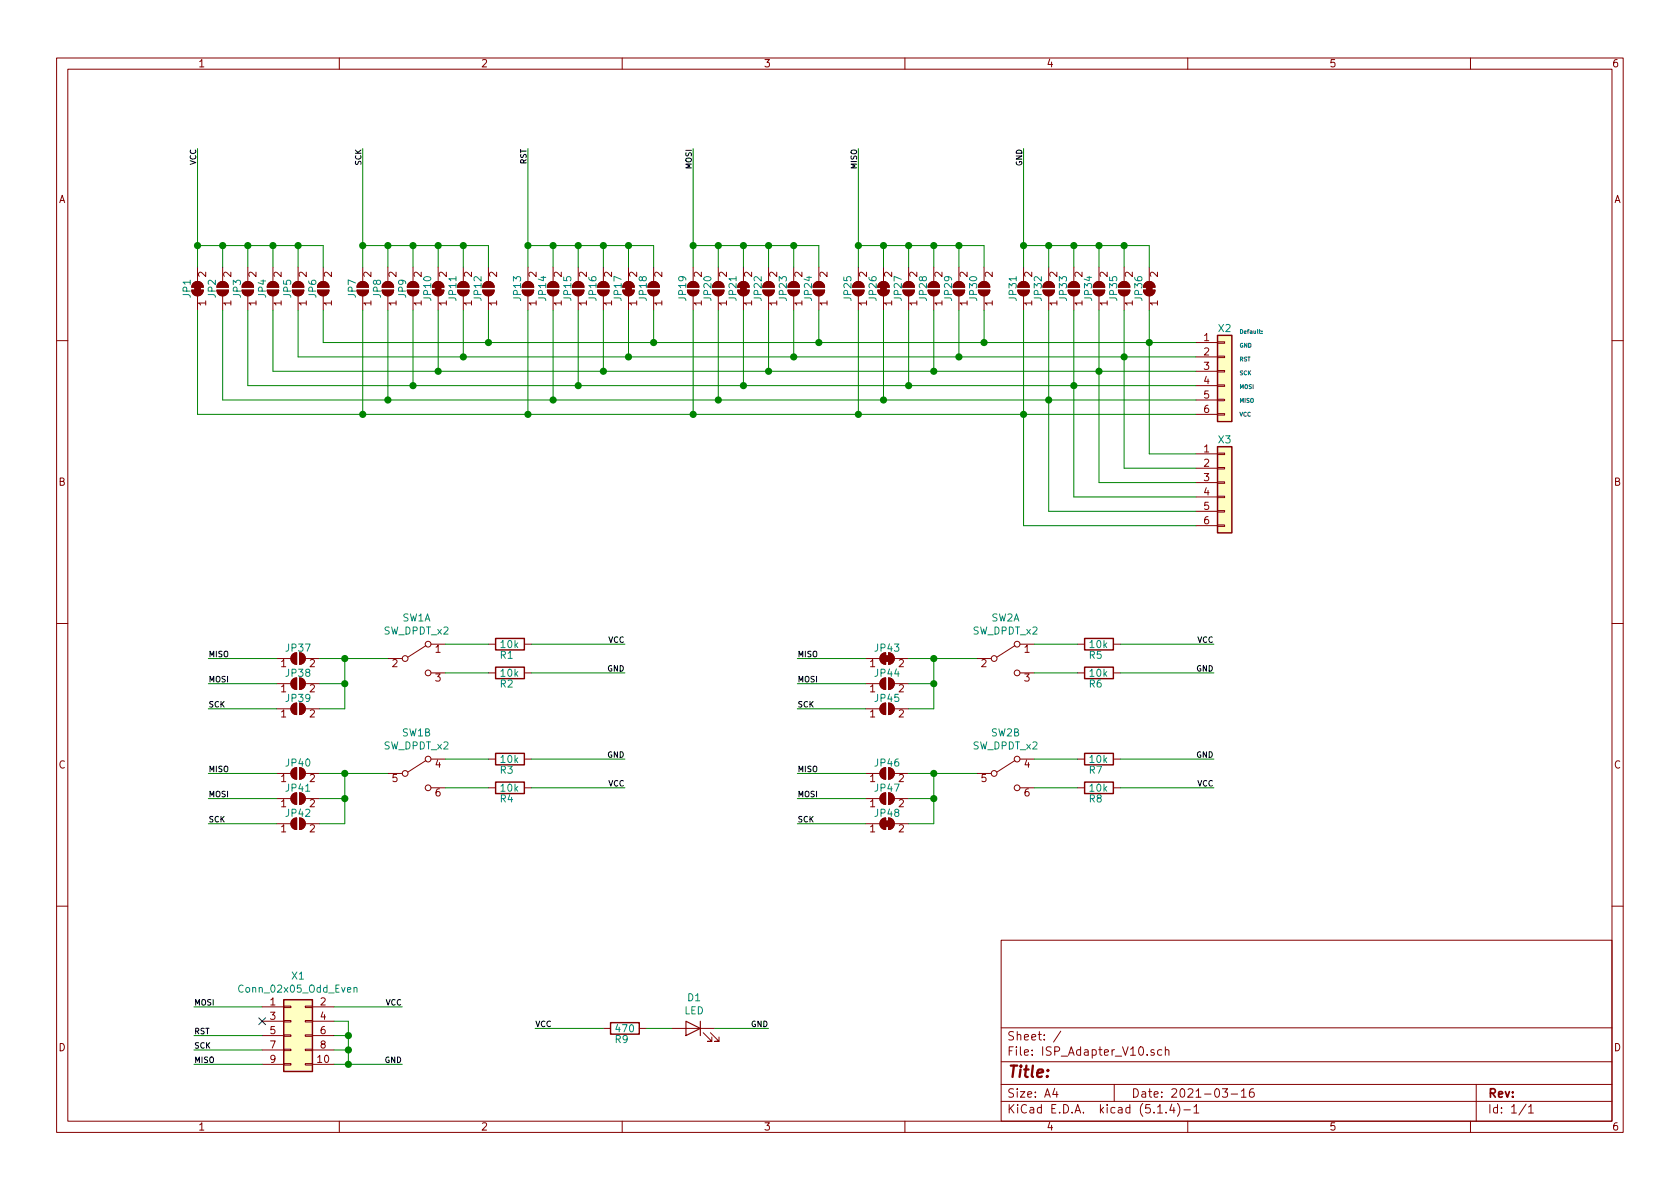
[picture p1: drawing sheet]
EESchema Schematic File Version 4
LIBS:ISP_Adapter_V10-cache
EELAYER 30 0
EELAYER END
$Descr A4 11693 8268
encoding utf-8
Sheet 1 1
Title ""
Date "2021-03-16"
Rev ""
Comp ""
Comment1 ""
Comment2 ""
Comment3 ""
Comment4 ""
$EndDescr
$Comp
L Connector_Generic:Conn_02x05_Odd_Even X1
U 1 1
P 2025 7200
F 0 "X1" H 2075 7617 50  0000 C CNN
F 1 "Conn_02x05_Odd_Even" H 2075 7526 50  0000 C CNN
F 2 "Connector_IDC:IDC-Header_2x05_P2.54mm_Vertical" H 2025 7200 50  0001 C CNN
F 3 "~" H 2025 7200 50  0001 C CNN
	1    2025 7200
	1    0    0    -1  
$EndComp
Wire Wire Line
	2325 7000 2800 7000
Text Label 2800 7000 2    39   ~ 0
VCC
Wire Wire Line
	1825 7000 1350 7000
Text Label 1350 7000 0    39   ~ 0
MOSI
Wire Wire Line
	1825 7200 1350 7200
Text Label 1350 7200 0    39   ~ 0
RST
Wire Wire Line
	2325 7400 2425 7400
Text Label 2800 7400 2    39   ~ 0
GND
Wire Wire Line
	1825 7300 1350 7300
Text Label 1350 7300 0    39   ~ 0
SCK
Wire Wire Line
	1825 7400 1350 7400
Text Label 1350 7400 0    39   ~ 0
MISO
NoConn ~ 1825 7100
$Comp
L Connector_Generic:Conn_01x06 X3
U 1 1
P 8525 3350
F 0 "X3" H 8525 3650 50  0000 C CNN
F 1 "Conn_01x06" H 8443 3676 50  0001 C CNN
F 2 "Connector_PinHeader_2.54mm:PinHeader_1x06_P2.54mm_Vertical" H 8525 3350 50  0001 C CNN
F 3 "~" H 8525 3350 50  0001 C CNN
	1    8525 3350
	1    0    0    -1  
$EndComp
Text Label 7125 1025 3    39   ~ 0
GND
Text Label 3675 1025 3    39   ~ 0
RST
Text Label 2525 1025 3    39   ~ 0
SCK
Text Label 4825 1025 3    39   ~ 0
MOSI
Text Label 5975 1025 3    39   ~ 0
MISO
Text Label 1375 1025 3    39   ~ 0
VCC
Wire Wire Line
	2325 7100 2425 7100
Wire Wire Line
	2425 7100 2425 7200
Connection ~ 2425 7400
Wire Wire Line
	2425 7400 2800 7400
Wire Wire Line
	2325 7300 2425 7300
Connection ~ 2425 7300
Wire Wire Line
	2425 7300 2425 7400
Wire Wire Line
	2325 7200 2425 7200
Connection ~ 2425 7200
Wire Wire Line
	2425 7200 2425 7300
$Comp
L Connector_Generic:Conn_01x06 X2
U 1 1
P 8525 2575
F 0 "X2" H 8475 2875 50  0000 L CNN
F 1 "Conn_01x06" H 8605 2476 50  0001 L CNN
F 2 "Connector_Molex:Molex_PicoBlade_53398-0671_1x06-1MP_P1.25mm_Vertical" H 8525 2575 50  0001 C CNN
F 3 "~" H 8525 2575 50  0001 C CNN
	1    8525 2575
	1    0    0    -1  
$EndComp
$Comp
L Jumper:SolderJumper_2_Open JP2
U 1 1
P 1550 2000
F 0 "JP2" H 1550 2075 50  0000 C CNN
F 1 "SolderJumper_2_Open" H 1550 2114 50  0001 C CNN
F 2 "Jumper:SolderJumper-2_P1.3mm_Open_RoundedPad1.0x1.5mm" H 1550 2000 50  0001 C CNN
F 3 "~" H 1550 2000 50  0001 C CNN
	1    1550 2000
	0    -1   -1   0   
$EndComp
$Comp
L Jumper:SolderJumper_2_Open JP3
U 1 1
P 1725 2000
F 0 "JP3" H 1725 2075 50  0000 C CNN
F 1 "SolderJumper_2_Open" H 1725 2114 50  0001 C CNN
F 2 "Jumper:SolderJumper-2_P1.3mm_Open_RoundedPad1.0x1.5mm" H 1725 2000 50  0001 C CNN
F 3 "~" H 1725 2000 50  0001 C CNN
	1    1725 2000
	0    -1   -1   0   
$EndComp
$Comp
L Jumper:SolderJumper_2_Open JP4
U 1 1
P 1900 2000
F 0 "JP4" H 1900 2075 50  0000 C CNN
F 1 "SolderJumper_2_Open" H 1900 2114 50  0001 C CNN
F 2 "Jumper:SolderJumper-2_P1.3mm_Open_RoundedPad1.0x1.5mm" H 1900 2000 50  0001 C CNN
F 3 "~" H 1900 2000 50  0001 C CNN
	1    1900 2000
	0    -1   -1   0   
$EndComp
$Comp
L Jumper:SolderJumper_2_Open JP5
U 1 1
P 2075 2000
F 0 "JP5" H 2075 2075 50  0000 C CNN
F 1 "SolderJumper_2_Open" H 2075 2114 50  0001 C CNN
F 2 "Jumper:SolderJumper-2_P1.3mm_Open_RoundedPad1.0x1.5mm" H 2075 2000 50  0001 C CNN
F 3 "~" H 2075 2000 50  0001 C CNN
	1    2075 2000
	0    -1   -1   0   
$EndComp
$Comp
L Jumper:SolderJumper_2_Open JP6
U 1 1
P 2250 2000
F 0 "JP6" H 2250 2075 50  0000 C CNN
F 1 "SolderJumper_2_Open" H 2250 2114 50  0001 C CNN
F 2 "Jumper:SolderJumper-2_P1.3mm_Open_RoundedPad1.0x1.5mm" H 2250 2000 50  0001 C CNN
F 3 "~" H 2250 2000 50  0001 C CNN
	1    2250 2000
	0    -1   -1   0   
$EndComp
Wire Wire Line
	2250 1850 2250 1700
Wire Wire Line
	2250 1700 2075 1700
Wire Wire Line
	1375 1850 1375 1700
Wire Wire Line
	1550 1850 1550 1700
Connection ~ 1550 1700
Wire Wire Line
	1550 1700 1375 1700
Wire Wire Line
	1725 1850 1725 1700
Connection ~ 1725 1700
Wire Wire Line
	1725 1700 1550 1700
Wire Wire Line
	1900 1850 1900 1700
Connection ~ 1900 1700
Wire Wire Line
	1900 1700 1725 1700
Wire Wire Line
	2075 1850 2075 1700
Connection ~ 2075 1700
Wire Wire Line
	2075 1700 1900 1700
Connection ~ 1375 1700
$Comp
L Jumper:SolderJumper_2_Open JP7
U 1 1
P 2525 2000
F 0 "JP7" H 2525 2075 50  0000 C CNN
F 1 "SolderJumper_2_Open" H 2525 2114 50  0001 C CNN
F 2 "Jumper:SolderJumper-2_P1.3mm_Open_RoundedPad1.0x1.5mm" H 2525 2000 50  0001 C CNN
F 3 "~" H 2525 2000 50  0001 C CNN
	1    2525 2000
	0    -1   -1   0   
$EndComp
$Comp
L Jumper:SolderJumper_2_Open JP8
U 1 1
P 2700 2000
F 0 "JP8" H 2700 2075 50  0000 C CNN
F 1 "SolderJumper_2_Open" H 2700 2114 50  0001 C CNN
F 2 "Jumper:SolderJumper-2_P1.3mm_Open_RoundedPad1.0x1.5mm" H 2700 2000 50  0001 C CNN
F 3 "~" H 2700 2000 50  0001 C CNN
	1    2700 2000
	0    -1   -1   0   
$EndComp
$Comp
L Jumper:SolderJumper_2_Open JP9
U 1 1
P 2875 2000
F 0 "JP9" H 2875 2075 50  0000 C CNN
F 1 "SolderJumper_2_Open" H 2875 2114 50  0001 C CNN
F 2 "Jumper:SolderJumper-2_P1.3mm_Open_RoundedPad1.0x1.5mm" H 2875 2000 50  0001 C CNN
F 3 "~" H 2875 2000 50  0001 C CNN
	1    2875 2000
	0    -1   -1   0   
$EndComp
$Comp
L Jumper:SolderJumper_2_Open JP11
U 1 1
P 3225 2000
F 0 "JP11" H 3225 2075 50  0000 C CNN
F 1 "SolderJumper_2_Open" H 3225 2114 50  0001 C CNN
F 2 "Jumper:SolderJumper-2_P1.3mm_Open_RoundedPad1.0x1.5mm" H 3225 2000 50  0001 C CNN
F 3 "~" H 3225 2000 50  0001 C CNN
	1    3225 2000
	0    -1   -1   0   
$EndComp
$Comp
L Jumper:SolderJumper_2_Open JP12
U 1 1
P 3400 2000
F 0 "JP12" H 3400 2075 50  0000 C CNN
F 1 "SolderJumper_2_Open" H 3400 2114 50  0001 C CNN
F 2 "Jumper:SolderJumper-2_P1.3mm_Open_RoundedPad1.0x1.5mm" H 3400 2000 50  0001 C CNN
F 3 "~" H 3400 2000 50  0001 C CNN
	1    3400 2000
	0    -1   -1   0   
$EndComp
Wire Wire Line
	3400 1850 3400 1700
Wire Wire Line
	3400 1700 3225 1700
Wire Wire Line
	2525 1850 2525 1700
Wire Wire Line
	2700 1850 2700 1700
Connection ~ 2700 1700
Wire Wire Line
	2700 1700 2525 1700
Wire Wire Line
	2875 1850 2875 1700
Connection ~ 2875 1700
Wire Wire Line
	2875 1700 2700 1700
Wire Wire Line
	3050 1850 3050 1700
Connection ~ 3050 1700
Wire Wire Line
	3050 1700 2875 1700
Wire Wire Line
	3225 1850 3225 1700
Connection ~ 3225 1700
Wire Wire Line
	3225 1700 3050 1700
Connection ~ 2525 1700
$Comp
L Jumper:SolderJumper_2_Open JP13
U 1 1
P 3675 2000
F 0 "JP13" H 3675 2075 50  0000 C CNN
F 1 "SolderJumper_2_Open" H 3675 2114 50  0001 C CNN
F 2 "Jumper:SolderJumper-2_P1.3mm_Open_RoundedPad1.0x1.5mm" H 3675 2000 50  0001 C CNN
F 3 "~" H 3675 2000 50  0001 C CNN
	1    3675 2000
	0    -1   -1   0   
$EndComp
$Comp
L Jumper:SolderJumper_2_Open JP14
U 1 1
P 3850 2000
F 0 "JP14" H 3850 2075 50  0000 C CNN
F 1 "SolderJumper_2_Open" H 3850 2114 50  0001 C CNN
F 2 "Jumper:SolderJumper-2_P1.3mm_Open_RoundedPad1.0x1.5mm" H 3850 2000 50  0001 C CNN
F 3 "~" H 3850 2000 50  0001 C CNN
	1    3850 2000
	0    -1   -1   0   
$EndComp
$Comp
L Jumper:SolderJumper_2_Open JP15
U 1 1
P 4025 2000
F 0 "JP15" H 4025 2075 50  0000 C CNN
F 1 "SolderJumper_2_Open" H 4025 2114 50  0001 C CNN
F 2 "Jumper:SolderJumper-2_P1.3mm_Open_RoundedPad1.0x1.5mm" H 4025 2000 50  0001 C CNN
F 3 "~" H 4025 2000 50  0001 C CNN
	1    4025 2000
	0    -1   -1   0   
$EndComp
$Comp
L Jumper:SolderJumper_2_Open JP16
U 1 1
P 4200 2000
F 0 "JP16" H 4200 2075 50  0000 C CNN
F 1 "SolderJumper_2_Open" H 4200 2114 50  0001 C CNN
F 2 "Jumper:SolderJumper-2_P1.3mm_Open_RoundedPad1.0x1.5mm" H 4200 2000 50  0001 C CNN
F 3 "~" H 4200 2000 50  0001 C CNN
	1    4200 2000
	0    -1   -1   0   
$EndComp
$Comp
L Jumper:SolderJumper_2_Open JP18
U 1 1
P 4550 2000
F 0 "JP18" H 4550 2075 50  0000 C CNN
F 1 "SolderJumper_2_Open" H 4550 2114 50  0001 C CNN
F 2 "Jumper:SolderJumper-2_P1.3mm_Open_RoundedPad1.0x1.5mm" H 4550 2000 50  0001 C CNN
F 3 "~" H 4550 2000 50  0001 C CNN
	1    4550 2000
	0    -1   -1   0   
$EndComp
Wire Wire Line
	4550 1850 4550 1700
Wire Wire Line
	4550 1700 4375 1700
Wire Wire Line
	3675 1850 3675 1700
Wire Wire Line
	3850 1850 3850 1700
Connection ~ 3850 1700
Wire Wire Line
	3850 1700 3675 1700
Wire Wire Line
	4025 1850 4025 1700
Connection ~ 4025 1700
Wire Wire Line
	4025 1700 3850 1700
Wire Wire Line
	4200 1850 4200 1700
Connection ~ 4200 1700
Wire Wire Line
	4200 1700 4025 1700
Wire Wire Line
	4375 1850 4375 1700
Connection ~ 4375 1700
Wire Wire Line
	4375 1700 4200 1700
Connection ~ 3675 1700
$Comp
L Jumper:SolderJumper_2_Open JP19
U 1 1
P 4825 2000
F 0 "JP19" H 4825 2075 50  0000 C CNN
F 1 "SolderJumper_2_Open" H 4825 2114 50  0001 C CNN
F 2 "Jumper:SolderJumper-2_P1.3mm_Open_RoundedPad1.0x1.5mm" H 4825 2000 50  0001 C CNN
F 3 "~" H 4825 2000 50  0001 C CNN
	1    4825 2000
	0    -1   -1   0   
$EndComp
$Comp
L Jumper:SolderJumper_2_Open JP20
U 1 1
P 5000 2000
F 0 "JP20" H 5000 2075 50  0000 C CNN
F 1 "SolderJumper_2_Open" H 5000 2114 50  0001 C CNN
F 2 "Jumper:SolderJumper-2_P1.3mm_Open_RoundedPad1.0x1.5mm" H 5000 2000 50  0001 C CNN
F 3 "~" H 5000 2000 50  0001 C CNN
	1    5000 2000
	0    -1   -1   0   
$EndComp
$Comp
L Jumper:SolderJumper_2_Open JP22
U 1 1
P 5350 2000
F 0 "JP22" H 5350 2075 50  0000 C CNN
F 1 "SolderJumper_2_Open" H 5350 2114 50  0001 C CNN
F 2 "Jumper:SolderJumper-2_P1.3mm_Open_RoundedPad1.0x1.5mm" H 5350 2000 50  0001 C CNN
F 3 "~" H 5350 2000 50  0001 C CNN
	1    5350 2000
	0    -1   -1   0   
$EndComp
$Comp
L Jumper:SolderJumper_2_Open JP23
U 1 1
P 5525 2000
F 0 "JP23" H 5525 2075 50  0000 C CNN
F 1 "SolderJumper_2_Open" H 5525 2114 50  0001 C CNN
F 2 "Jumper:SolderJumper-2_P1.3mm_Open_RoundedPad1.0x1.5mm" H 5525 2000 50  0001 C CNN
F 3 "~" H 5525 2000 50  0001 C CNN
	1    5525 2000
	0    -1   -1   0   
$EndComp
$Comp
L Jumper:SolderJumper_2_Open JP24
U 1 1
P 5700 2000
F 0 "JP24" H 5700 2075 50  0000 C CNN
F 1 "SolderJumper_2_Open" H 5700 2114 50  0001 C CNN
F 2 "Jumper:SolderJumper-2_P1.3mm_Open_RoundedPad1.0x1.5mm" H 5700 2000 50  0001 C CNN
F 3 "~" H 5700 2000 50  0001 C CNN
	1    5700 2000
	0    -1   -1   0   
$EndComp
Wire Wire Line
	5700 1850 5700 1700
Wire Wire Line
	5700 1700 5525 1700
Wire Wire Line
	4825 1850 4825 1700
Wire Wire Line
	5000 1850 5000 1700
Connection ~ 5000 1700
Wire Wire Line
	5000 1700 4825 1700
Wire Wire Line
	5175 1850 5175 1700
Connection ~ 5175 1700
Wire Wire Line
	5175 1700 5000 1700
Wire Wire Line
	5350 1850 5350 1700
Connection ~ 5350 1700
Wire Wire Line
	5350 1700 5175 1700
Wire Wire Line
	5525 1850 5525 1700
Connection ~ 5525 1700
Wire Wire Line
	5525 1700 5350 1700
Connection ~ 4825 1700
$Comp
L Jumper:SolderJumper_2_Open JP25
U 1 1
P 5975 2000
F 0 "JP25" H 5975 2075 50  0000 C CNN
F 1 "SolderJumper_2_Open" H 5975 2114 50  0001 C CNN
F 2 "Jumper:SolderJumper-2_P1.3mm_Open_RoundedPad1.0x1.5mm" H 5975 2000 50  0001 C CNN
F 3 "~" H 5975 2000 50  0001 C CNN
	1    5975 2000
	0    -1   -1   0   
$EndComp
$Comp
L Jumper:SolderJumper_2_Open JP27
U 1 1
P 6325 2000
F 0 "JP27" H 6325 2075 50  0000 C CNN
F 1 "SolderJumper_2_Open" H 6325 2114 50  0001 C CNN
F 2 "Jumper:SolderJumper-2_P1.3mm_Open_RoundedPad1.0x1.5mm" H 6325 2000 50  0001 C CNN
F 3 "~" H 6325 2000 50  0001 C CNN
	1    6325 2000
	0    -1   -1   0   
$EndComp
$Comp
L Jumper:SolderJumper_2_Open JP28
U 1 1
P 6500 2000
F 0 "JP28" H 6500 2075 50  0000 C CNN
F 1 "SolderJumper_2_Open" H 6500 2114 50  0001 C CNN
F 2 "Jumper:SolderJumper-2_P1.3mm_Open_RoundedPad1.0x1.5mm" H 6500 2000 50  0001 C CNN
F 3 "~" H 6500 2000 50  0001 C CNN
	1    6500 2000
	0    -1   -1   0   
$EndComp
$Comp
L Jumper:SolderJumper_2_Open JP29
U 1 1
P 6675 2000
F 0 "JP29" H 6675 2075 50  0000 C CNN
F 1 "SolderJumper_2_Open" H 6675 2114 50  0001 C CNN
F 2 "Jumper:SolderJumper-2_P1.3mm_Open_RoundedPad1.0x1.5mm" H 6675 2000 50  0001 C CNN
F 3 "~" H 6675 2000 50  0001 C CNN
	1    6675 2000
	0    -1   -1   0   
$EndComp
$Comp
L Jumper:SolderJumper_2_Open JP30
U 1 1
P 6850 2000
F 0 "JP30" H 6850 2075 50  0000 C CNN
F 1 "SolderJumper_2_Open" H 6850 2114 50  0001 C CNN
F 2 "Jumper:SolderJumper-2_P1.3mm_Open_RoundedPad1.0x1.5mm" H 6850 2000 50  0001 C CNN
F 3 "~" H 6850 2000 50  0001 C CNN
	1    6850 2000
	0    -1   -1   0   
$EndComp
Wire Wire Line
	6850 1850 6850 1700
Wire Wire Line
	6850 1700 6675 1700
Wire Wire Line
	5975 1850 5975 1700
Wire Wire Line
	6150 1850 6150 1700
Connection ~ 6150 1700
Wire Wire Line
	6150 1700 5975 1700
Wire Wire Line
	6325 1850 6325 1700
Connection ~ 6325 1700
Wire Wire Line
	6325 1700 6150 1700
Wire Wire Line
	6500 1850 6500 1700
Connection ~ 6500 1700
Wire Wire Line
	6500 1700 6325 1700
Wire Wire Line
	6675 1850 6675 1700
Connection ~ 6675 1700
Wire Wire Line
	6675 1700 6500 1700
Connection ~ 5975 1700
$Comp
L Jumper:SolderJumper_2_Open JP31
U 1 1
P 7125 2000
F 0 "JP31" H 7125 2075 50  0000 C CNN
F 1 "SolderJumper_2_Open" H 7125 2114 50  0001 C CNN
F 2 "Jumper:SolderJumper-2_P1.3mm_Open_RoundedPad1.0x1.5mm" H 7125 2000 50  0001 C CNN
F 3 "~" H 7125 2000 50  0001 C CNN
	1    7125 2000
	0    -1   -1   0   
$EndComp
$Comp
L Jumper:SolderJumper_2_Open JP32
U 1 1
P 7300 2000
F 0 "JP32" H 7300 2075 50  0000 C CNN
F 1 "SolderJumper_2_Open" H 7300 2114 50  0001 C CNN
F 2 "Jumper:SolderJumper-2_P1.3mm_Open_RoundedPad1.0x1.5mm" H 7300 2000 50  0001 C CNN
F 3 "~" H 7300 2000 50  0001 C CNN
	1    7300 2000
	0    -1   -1   0   
$EndComp
$Comp
L Jumper:SolderJumper_2_Open JP33
U 1 1
P 7475 2000
F 0 "JP33" H 7475 2075 50  0000 C CNN
F 1 "SolderJumper_2_Open" H 7475 2114 50  0001 C CNN
F 2 "Jumper:SolderJumper-2_P1.3mm_Open_RoundedPad1.0x1.5mm" H 7475 2000 50  0001 C CNN
F 3 "~" H 7475 2000 50  0001 C CNN
	1    7475 2000
	0    -1   -1   0   
$EndComp
$Comp
L Jumper:SolderJumper_2_Open JP34
U 1 1
P 7650 2000
F 0 "JP34" H 7650 2075 50  0000 C CNN
F 1 "SolderJumper_2_Open" H 7650 2114 50  0001 C CNN
F 2 "Jumper:SolderJumper-2_P1.3mm_Open_RoundedPad1.0x1.5mm" H 7650 2000 50  0001 C CNN
F 3 "~" H 7650 2000 50  0001 C CNN
	1    7650 2000
	0    -1   -1   0   
$EndComp
$Comp
L Jumper:SolderJumper_2_Open JP35
U 1 1
P 7825 2000
F 0 "JP35" H 7825 2075 50  0000 C CNN
F 1 "SolderJumper_2_Open" H 7825 2114 50  0001 C CNN
F 2 "Jumper:SolderJumper-2_P1.3mm_Open_RoundedPad1.0x1.5mm" H 7825 2000 50  0001 C CNN
F 3 "~" H 7825 2000 50  0001 C CNN
	1    7825 2000
	0    -1   -1   0   
$EndComp
Wire Wire Line
	8000 1850 8000 1700
Wire Wire Line
	8000 1700 7825 1700
Wire Wire Line
	7125 1850 7125 1700
Wire Wire Line
	7300 1850 7300 1700
Connection ~ 7300 1700
Wire Wire Line
	7300 1700 7125 1700
Wire Wire Line
	7475 1850 7475 1700
Connection ~ 7475 1700
Wire Wire Line
	7475 1700 7300 1700
Wire Wire Line
	7650 1850 7650 1700
Connection ~ 7650 1700
Wire Wire Line
	7650 1700 7475 1700
Wire Wire Line
	7825 1850 7825 1700
Connection ~ 7825 1700
Wire Wire Line
	7825 1700 7650 1700
Connection ~ 7125 1700
Wire Wire Line
	8000 2150 8000 2375
Wire Wire Line
	8000 2375 8325 2375
Wire Wire Line
	8000 2375 6850 2375
Wire Wire Line
	6850 2375 6850 2150
Connection ~ 8000 2375
Wire Wire Line
	6850 2375 5700 2375
Wire Wire Line
	5700 2375 5700 2150
Connection ~ 6850 2375
Wire Wire Line
	5700 2375 4550 2375
Wire Wire Line
	4550 2375 4550 2150
Connection ~ 5700 2375
Wire Wire Line
	4550 2375 3400 2375
Wire Wire Line
	3400 2375 3400 2150
Connection ~ 4550 2375
Wire Wire Line
	3400 2375 2250 2375
Wire Wire Line
	2250 2375 2250 2150
Connection ~ 3400 2375
Wire Wire Line
	8325 2475 7825 2475
Wire Wire Line
	7825 2475 7825 2150
Wire Wire Line
	7825 2475 6675 2475
Wire Wire Line
	6675 2475 6675 2150
Connection ~ 7825 2475
Wire Wire Line
	6675 2475 5525 2475
Wire Wire Line
	5525 2475 5525 2150
Connection ~ 6675 2475
Wire Wire Line
	5525 2475 4375 2475
Wire Wire Line
	4375 2475 4375 2150
Connection ~ 5525 2475
Wire Wire Line
	4375 2475 3225 2475
Wire Wire Line
	3225 2475 3225 2150
Connection ~ 4375 2475
Wire Wire Line
	3225 2475 2075 2475
Wire Wire Line
	2075 2475 2075 2150
Connection ~ 3225 2475
Wire Wire Line
	8325 2575 7650 2575
Wire Wire Line
	7650 2575 7650 2150
Wire Wire Line
	7650 2575 6500 2575
Wire Wire Line
	6500 2575 6500 2150
Connection ~ 7650 2575
Wire Wire Line
	6500 2575 5350 2575
Wire Wire Line
	5350 2575 5350 2150
Connection ~ 6500 2575
Wire Wire Line
	5350 2575 4200 2575
Wire Wire Line
	4200 2575 4200 2150
Connection ~ 5350 2575
Wire Wire Line
	4200 2575 3050 2575
Wire Wire Line
	3050 2575 3050 2150
Connection ~ 4200 2575
Wire Wire Line
	3050 2575 1900 2575
Wire Wire Line
	1900 2575 1900 2150
Connection ~ 3050 2575
Wire Wire Line
	8325 2675 7475 2675
Wire Wire Line
	7475 2675 7475 2150
Wire Wire Line
	7475 2675 6325 2675
Wire Wire Line
	6325 2675 6325 2150
Connection ~ 7475 2675
Wire Wire Line
	6325 2675 5175 2675
Wire Wire Line
	5175 2675 5175 2150
Connection ~ 6325 2675
Wire Wire Line
	5175 2675 4025 2675
Wire Wire Line
	4025 2675 4025 2150
Connection ~ 5175 2675
Wire Wire Line
	4025 2675 2875 2675
Wire Wire Line
	2875 2675 2875 2150
Connection ~ 4025 2675
Wire Wire Line
	2875 2675 1725 2675
Wire Wire Line
	1725 2675 1725 2150
Connection ~ 2875 2675
Wire Wire Line
	8325 2775 7300 2775
Wire Wire Line
	7300 2775 7300 2150
Wire Wire Line
	7300 2775 6150 2775
Wire Wire Line
	6150 2775 6150 2150
Connection ~ 7300 2775
Wire Wire Line
	6150 2775 5000 2775
Wire Wire Line
	5000 2775 5000 2150
Connection ~ 6150 2775
Wire Wire Line
	5000 2775 3850 2775
Wire Wire Line
	3850 2775 3850 2150
Connection ~ 5000 2775
Wire Wire Line
	3850 2775 2700 2775
Wire Wire Line
	2700 2775 2700 2150
Connection ~ 3850 2775
Wire Wire Line
	2700 2775 1550 2775
Wire Wire Line
	1550 2775 1550 2150
Connection ~ 2700 2775
Wire Wire Line
	8325 2875 7125 2875
Wire Wire Line
	7125 2875 7125 2150
Wire Wire Line
	7125 2875 5975 2875
Wire Wire Line
	5975 2875 5975 2150
Connection ~ 7125 2875
Wire Wire Line
	5975 2875 4825 2875
Wire Wire Line
	4825 2875 4825 2150
Connection ~ 5975 2875
Wire Wire Line
	4825 2875 3675 2875
Wire Wire Line
	3675 2875 3675 2150
Connection ~ 4825 2875
Wire Wire Line
	3675 2875 2525 2875
Wire Wire Line
	2525 2875 2525 2150
Connection ~ 3675 2875
Wire Wire Line
	2525 2875 1375 2875
Wire Wire Line
	1375 2875 1375 2150
Connection ~ 2525 2875
Wire Wire Line
	8325 3150 8000 3150
Wire Wire Line
	8000 2375 8000 3150
Wire Wire Line
	8325 3250 7825 3250
Wire Wire Line
	7825 3250 7825 2475
Wire Wire Line
	8325 3350 7650 3350
Wire Wire Line
	7650 3350 7650 2575
Wire Wire Line
	8325 3450 7475 3450
Wire Wire Line
	7475 3450 7475 2675
Wire Wire Line
	8325 3550 7300 3550
Wire Wire Line
	7300 3550 7300 2775
Wire Wire Line
	8325 3650 7125 3650
Wire Wire Line
	7125 3650 7125 2875
$Comp
L Switch:SW_DPDT_x2 SW1
U 1 1
P 2900 4575
F 0 "SW1" H 2900 4860 50  0000 C CNN
F 1 "SW_DPDT_x2" H 2900 4769 50  0000 C CNN
F 2 "Button_Switch_THT:SW_CuK_JS202011CQN_DPDT_Straight" H 2900 4575 50  0001 C CNN
F 3 "~" H 2900 4575 50  0001 C CNN
	1    2900 4575
	1    0    0    -1  
$EndComp
$Comp
L Switch:SW_DPDT_x2 SW1
U 2 1
P 2900 5375
F 0 "SW1" H 2900 5660 50  0000 C CNN
F 1 "SW_DPDT_x2" H 2900 5569 50  0000 C CNN
F 2 "Button_Switch_THT:SW_CuK_JS202011CQN_DPDT_Straight" H 2900 5375 50  0001 C CNN
F 3 "~" H 2900 5375 50  0001 C CNN
	2    2900 5375
	1    0    0    -1  
$EndComp
Wire Wire Line
	1375 1025 1375 1700
Wire Wire Line
	2525 1025 2525 1700
Wire Wire Line
	3675 1025 3675 1700
Wire Wire Line
	4825 1025 4825 1700
Wire Wire Line
	5975 1025 5975 1700
Wire Wire Line
	7125 1025 7125 1700
$Comp
L Device:R R1
U 1 1
P 3550 4475
F 0 "R1" V 3625 4400 50  0000 L CNN
F 1 "10k" V 3550 4400 50  0000 L CNN
F 2 "Resistor_SMD:R_0805_2012Metric" V 3480 4475 50  0001 C CNN
F 3 "~" H 3550 4475 50  0001 C CNN
	1    3550 4475
	0    1    1    0   
$EndComp
$Comp
L Device:R R2
U 1 1
P 3550 4675
F 0 "R2" V 3625 4600 50  0000 L CNN
F 1 "10k" V 3550 4600 50  0000 L CNN
F 2 "Resistor_SMD:R_0805_2012Metric" V 3480 4675 50  0001 C CNN
F 3 "~" H 3550 4675 50  0001 C CNN
	1    3550 4675
	0    1    1    0   
$EndComp
$Comp
L Device:R R3
U 1 1
P 3550 5275
F 0 "R3" V 3625 5200 50  0000 L CNN
F 1 "10k" V 3550 5200 50  0000 L CNN
F 2 "Resistor_SMD:R_0805_2012Metric" V 3480 5275 50  0001 C CNN
F 3 "~" H 3550 5275 50  0001 C CNN
	1    3550 5275
	0    1    1    0   
$EndComp
$Comp
L Device:R R4
U 1 1
P 3550 5475
F 0 "R4" V 3625 5400 50  0000 L CNN
F 1 "10k" V 3550 5400 50  0000 L CNN
F 2 "Resistor_SMD:R_0805_2012Metric" V 3480 5475 50  0001 C CNN
F 3 "~" H 3550 5475 50  0001 C CNN
	1    3550 5475
	0    1    1    0   
$EndComp
Wire Wire Line
	3700 4475 4350 4475
Text Label 4350 4475 2    39   ~ 0
VCC
Text Label 4350 4675 2    39   ~ 0
GND
Wire Wire Line
	3700 4675 4350 4675
Wire Wire Line
	3700 5475 4350 5475
Text Label 4350 5475 2    39   ~ 0
VCC
Text Label 4350 5275 2    39   ~ 0
GND
Wire Wire Line
	3700 5275 4350 5275
Wire Wire Line
	3100 4675 3400 4675
Wire Wire Line
	3100 4475 3400 4475
Wire Wire Line
	3100 5275 3400 5275
Wire Wire Line
	3100 5475 3400 5475
$Comp
L Jumper:SolderJumper_2_Open JP37
U 1 1
P 2075 4575
F 0 "JP37" H 2075 4650 50  0000 C CNN
F 1 "SolderJumper_2_Open" H 2075 4689 50  0001 C CNN
F 2 "Jumper:SolderJumper-2_P1.3mm_Open_RoundedPad1.0x1.5mm" H 2075 4575 50  0001 C CNN
F 3 "~" H 2075 4575 50  0001 C CNN
	1    2075 4575
	1    0    0    -1  
$EndComp
$Comp
L Jumper:SolderJumper_2_Open JP38
U 1 1
P 2075 4750
F 0 "JP38" H 2075 4825 50  0000 C CNN
F 1 "SolderJumper_2_Open" H 2075 4864 50  0001 C CNN
F 2 "Jumper:SolderJumper-2_P1.3mm_Open_RoundedPad1.0x1.5mm" H 2075 4750 50  0001 C CNN
F 3 "~" H 2075 4750 50  0001 C CNN
	1    2075 4750
	1    0    0    -1  
$EndComp
$Comp
L Jumper:SolderJumper_2_Open JP39
U 1 1
P 2075 4925
F 0 "JP39" H 2075 5000 50  0000 C CNN
F 1 "SolderJumper_2_Open" H 2075 5039 50  0001 C CNN
F 2 "Jumper:SolderJumper-2_P1.3mm_Open_RoundedPad1.0x1.5mm" H 2075 4925 50  0001 C CNN
F 3 "~" H 2075 4925 50  0001 C CNN
	1    2075 4925
	1    0    0    -1  
$EndComp
$Comp
L Jumper:SolderJumper_2_Open JP40
U 1 1
P 2075 5375
F 0 "JP40" H 2075 5450 50  0000 C CNN
F 1 "SolderJumper_2_Open" H 2075 5489 50  0001 C CNN
F 2 "Jumper:SolderJumper-2_P1.3mm_Open_RoundedPad1.0x1.5mm" H 2075 5375 50  0001 C CNN
F 3 "~" H 2075 5375 50  0001 C CNN
	1    2075 5375
	1    0    0    -1  
$EndComp
$Comp
L Jumper:SolderJumper_2_Open JP41
U 1 1
P 2075 5550
F 0 "JP41" H 2075 5625 50  0000 C CNN
F 1 "SolderJumper_2_Open" H 2075 5664 50  0001 C CNN
F 2 "Jumper:SolderJumper-2_P1.3mm_Open_RoundedPad1.0x1.5mm" H 2075 5550 50  0001 C CNN
F 3 "~" H 2075 5550 50  0001 C CNN
	1    2075 5550
	1    0    0    -1  
$EndComp
$Comp
L Jumper:SolderJumper_2_Open JP42
U 1 1
P 2075 5725
F 0 "JP42" H 2075 5800 50  0000 C CNN
F 1 "SolderJumper_2_Open" H 2075 5839 50  0001 C CNN
F 2 "Jumper:SolderJumper-2_P1.3mm_Open_RoundedPad1.0x1.5mm" H 2075 5725 50  0001 C CNN
F 3 "~" H 2075 5725 50  0001 C CNN
	1    2075 5725
	1    0    0    -1  
$EndComp
Wire Wire Line
	2225 4575 2400 4575
Connection ~ 2400 4575
Wire Wire Line
	2400 4575 2700 4575
Wire Wire Line
	2225 4925 2400 4925
Wire Wire Line
	2400 4925 2400 4750
Wire Wire Line
	2225 4750 2400 4750
Connection ~ 2400 4750
Wire Wire Line
	2400 4750 2400 4575
Wire Wire Line
	2400 5375 2700 5375
Wire Wire Line
	2225 5375 2400 5375
Connection ~ 2400 5375
Wire Wire Line
	2225 5550 2400 5550
Connection ~ 2400 5550
Wire Wire Line
	2400 5550 2400 5375
Wire Wire Line
	2225 5725 2400 5725
Wire Wire Line
	2400 5725 2400 5550
Wire Wire Line
	1925 4750 1450 4750
Text Label 1450 4750 0    39   ~ 0
MOSI
Wire Wire Line
	1925 4925 1450 4925
Text Label 1450 4925 0    39   ~ 0
SCK
Wire Wire Line
	1925 4575 1450 4575
Text Label 1450 4575 0    39   ~ 0
MISO
Wire Wire Line
	1925 5550 1450 5550
Text Label 1450 5550 0    39   ~ 0
MOSI
Wire Wire Line
	1925 5725 1450 5725
Text Label 1450 5725 0    39   ~ 0
SCK
Wire Wire Line
	1925 5375 1450 5375
Text Label 1450 5375 0    39   ~ 0
MISO
$Comp
L Switch:SW_DPDT_x2 SW2
U 1 1
P 7000 4575
F 0 "SW2" H 7000 4860 50  0000 C CNN
F 1 "SW_DPDT_x2" H 7000 4769 50  0000 C CNN
F 2 "Button_Switch_THT:SW_CuK_JS202011CQN_DPDT_Straight" H 7000 4575 50  0001 C CNN
F 3 "~" H 7000 4575 50  0001 C CNN
	1    7000 4575
	1    0    0    -1  
$EndComp
$Comp
L Switch:SW_DPDT_x2 SW2
U 2 1
P 7000 5375
F 0 "SW2" H 7000 5660 50  0000 C CNN
F 1 "SW_DPDT_x2" H 7000 5569 50  0000 C CNN
F 2 "Button_Switch_THT:SW_CuK_JS202011CQN_DPDT_Straight" H 7000 5375 50  0001 C CNN
F 3 "~" H 7000 5375 50  0001 C CNN
	2    7000 5375
	1    0    0    -1  
$EndComp
$Comp
L Device:R R5
U 1 1
P 7650 4475
F 0 "R5" V 7725 4400 50  0000 L CNN
F 1 "10k" V 7650 4400 50  0000 L CNN
F 2 "Resistor_SMD:R_0805_2012Metric" V 7580 4475 50  0001 C CNN
F 3 "~" H 7650 4475 50  0001 C CNN
	1    7650 4475
	0    1    1    0   
$EndComp
$Comp
L Device:R R6
U 1 1
P 7650 4675
F 0 "R6" V 7725 4600 50  0000 L CNN
F 1 "10k" V 7650 4600 50  0000 L CNN
F 2 "Resistor_SMD:R_0805_2012Metric" V 7580 4675 50  0001 C CNN
F 3 "~" H 7650 4675 50  0001 C CNN
	1    7650 4675
	0    1    1    0   
$EndComp
$Comp
L Device:R R7
U 1 1
P 7650 5275
F 0 "R7" V 7725 5200 50  0000 L CNN
F 1 "10k" V 7650 5200 50  0000 L CNN
F 2 "Resistor_SMD:R_0805_2012Metric" V 7580 5275 50  0001 C CNN
F 3 "~" H 7650 5275 50  0001 C CNN
	1    7650 5275
	0    1    1    0   
$EndComp
$Comp
L Device:R R8
U 1 1
P 7650 5475
F 0 "R8" V 7725 5400 50  0000 L CNN
F 1 "10k" V 7650 5400 50  0000 L CNN
F 2 "Resistor_SMD:R_0805_2012Metric" V 7580 5475 50  0001 C CNN
F 3 "~" H 7650 5475 50  0001 C CNN
	1    7650 5475
	0    1    1    0   
$EndComp
Wire Wire Line
	7800 4475 8450 4475
Text Label 8450 4475 2    39   ~ 0
VCC
Text Label 8450 4675 2    39   ~ 0
GND
Wire Wire Line
	7800 4675 8450 4675
Wire Wire Line
	7800 5475 8450 5475
Text Label 8450 5475 2    39   ~ 0
VCC
Text Label 8450 5275 2    39   ~ 0
GND
Wire Wire Line
	7800 5275 8450 5275
Wire Wire Line
	7200 4675 7500 4675
Wire Wire Line
	7200 4475 7500 4475
Wire Wire Line
	7200 5275 7500 5275
Wire Wire Line
	7200 5475 7500 5475
$Comp
L Jumper:SolderJumper_2_Open JP44
U 1 1
P 6175 4750
F 0 "JP44" H 6175 4825 50  0000 C CNN
F 1 "SolderJumper_2_Open" H 6175 4864 50  0001 C CNN
F 2 "Jumper:SolderJumper-2_P1.3mm_Open_RoundedPad1.0x1.5mm" H 6175 4750 50  0001 C CNN
F 3 "~" H 6175 4750 50  0001 C CNN
	1    6175 4750
	1    0    0    -1  
$EndComp
$Comp
L Jumper:SolderJumper_2_Open JP45
U 1 1
P 6175 4925
F 0 "JP45" H 6175 5000 50  0000 C CNN
F 1 "SolderJumper_2_Open" H 6175 5039 50  0001 C CNN
F 2 "Jumper:SolderJumper-2_P1.3mm_Open_RoundedPad1.0x1.5mm" H 6175 4925 50  0001 C CNN
F 3 "~" H 6175 4925 50  0001 C CNN
	1    6175 4925
	1    0    0    -1  
$EndComp
$Comp
L Jumper:SolderJumper_2_Open JP46
U 1 1
P 6175 5375
F 0 "JP46" H 6175 5450 50  0000 C CNN
F 1 "SolderJumper_2_Open" H 6175 5489 50  0001 C CNN
F 2 "Jumper:SolderJumper-2_P1.3mm_Open_RoundedPad1.0x1.5mm" H 6175 5375 50  0001 C CNN
F 3 "~" H 6175 5375 50  0001 C CNN
	1    6175 5375
	1    0    0    -1  
$EndComp
$Comp
L Jumper:SolderJumper_2_Open JP47
U 1 1
P 6175 5550
F 0 "JP47" H 6175 5625 50  0000 C CNN
F 1 "SolderJumper_2_Open" H 6175 5664 50  0001 C CNN
F 2 "Jumper:SolderJumper-2_P1.3mm_Open_RoundedPad1.0x1.5mm" H 6175 5550 50  0001 C CNN
F 3 "~" H 6175 5550 50  0001 C CNN
	1    6175 5550
	1    0    0    -1  
$EndComp
Wire Wire Line
	6325 4575 6500 4575
Connection ~ 6500 4575
Wire Wire Line
	6500 4575 6800 4575
Wire Wire Line
	6325 4925 6500 4925
Wire Wire Line
	6500 4925 6500 4750
Wire Wire Line
	6325 4750 6500 4750
Connection ~ 6500 4750
Wire Wire Line
	6500 4750 6500 4575
Wire Wire Line
	6500 5375 6800 5375
Wire Wire Line
	6325 5375 6500 5375
Connection ~ 6500 5375
Wire Wire Line
	6325 5550 6500 5550
Connection ~ 6500 5550
Wire Wire Line
	6500 5550 6500 5375
Wire Wire Line
	6325 5725 6500 5725
Wire Wire Line
	6500 5725 6500 5550
Wire Wire Line
	6025 4750 5550 4750
Text Label 5550 4750 0    39   ~ 0
MOSI
Wire Wire Line
	6025 4925 5550 4925
Text Label 5550 4925 0    39   ~ 0
SCK
Wire Wire Line
	6025 4575 5550 4575
Text Label 5550 4575 0    39   ~ 0
MISO
Wire Wire Line
	6025 5550 5550 5550
Text Label 5550 5550 0    39   ~ 0
MOSI
Wire Wire Line
	6025 5725 5550 5725
Text Label 5550 5725 0    39   ~ 0
SCK
Wire Wire Line
	6025 5375 5550 5375
Text Label 5550 5375 0    39   ~ 0
MISO
$Comp
L Jumper:SolderJumper_2_Bridged JP36
U 1 1
P 8000 2000
F 0 "JP36" H 8000 2075 50  0000 C CNN
F 1 "SolderJumper_2_Bridged" H 8000 2114 50  0001 C CNN
F 2 "Jumper:SolderJumper-2_P1.3mm_Bridged_RoundedPad1.0x1.5mm" H 8000 2000 50  0001 C CNN
F 3 "~" H 8000 2000 50  0001 C CNN
	1    8000 2000
	0    -1   -1   0   
$EndComp
$Comp
L Jumper:SolderJumper_2_Bridged JP17
U 1 1
P 4375 2000
F 0 "JP17" H 4375 2075 50  0000 C CNN
F 1 "SolderJumper_2_Bridged" H 4375 2114 50  0001 C CNN
F 2 "Jumper:SolderJumper-2_P1.3mm_Bridged_RoundedPad1.0x1.5mm" H 4375 2000 50  0001 C CNN
F 3 "~" H 4375 2000 50  0001 C CNN
	1    4375 2000
	0    -1   -1   0   
$EndComp
Text Notes 8625 2900 0    28   ~ 6
Default:\n\nGND\n\nRST\n\nSCK\n\nMOSI\n\nMISO\n\nVCC
$Comp
L Jumper:SolderJumper_2_Bridged JP10
U 1 1
P 3050 2000
F 0 "JP10" H 3050 2075 50  0000 C CNN
F 1 "SolderJumper_2_Bridged" H 3050 2114 50  0001 C CNN
F 2 "Jumper:SolderJumper-2_P1.3mm_Bridged_RoundedPad1.0x1.5mm" H 3050 2000 50  0001 C CNN
F 3 "~" H 3050 2000 50  0001 C CNN
	1    3050 2000
	0    -1   -1   0   
$EndComp
$Comp
L Jumper:SolderJumper_2_Bridged JP21
U 1 1
P 5175 2000
F 0 "JP21" H 5175 2075 50  0000 C CNN
F 1 "SolderJumper_2_Bridged" H 5175 2114 50  0001 C CNN
F 2 "Jumper:SolderJumper-2_P1.3mm_Bridged_RoundedPad1.0x1.5mm" H 5175 2000 50  0001 C CNN
F 3 "~" H 5175 2000 50  0001 C CNN
	1    5175 2000
	0    -1   -1   0   
$EndComp
$Comp
L Jumper:SolderJumper_2_Bridged JP26
U 1 1
P 6150 2000
F 0 "JP26" H 6150 2075 50  0000 C CNN
F 1 "SolderJumper_2_Bridged" H 6150 2114 50  0001 C CNN
F 2 "Jumper:SolderJumper-2_P1.3mm_Bridged_RoundedPad1.0x1.5mm" H 6150 2000 50  0001 C CNN
F 3 "~" H 6150 2000 50  0001 C CNN
	1    6150 2000
	0    -1   -1   0   
$EndComp
$Comp
L Jumper:SolderJumper_2_Bridged JP1
U 1 1
P 1375 2000
F 0 "JP1" H 1375 2075 50  0000 C CNN
F 1 "SolderJumper_2_Bridged" H 1375 2114 50  0001 C CNN
F 2 "Jumper:SolderJumper-2_P1.3mm_Bridged_RoundedPad1.0x1.5mm" H 1375 2000 50  0001 C CNN
F 3 "~" H 1375 2000 50  0001 C CNN
	1    1375 2000
	0    -1   -1   0   
$EndComp
$Comp
L Jumper:SolderJumper_2_Bridged JP43
U 1 1
P 6175 4575
F 0 "JP43" H 6175 4650 50  0000 C CNN
F 1 "SolderJumper_2_Bridged" H 6175 4689 50  0001 C CNN
F 2 "Jumper:SolderJumper-2_P1.3mm_Bridged_RoundedPad1.0x1.5mm" H 6175 4575 50  0001 C CNN
F 3 "~" H 6175 4575 50  0001 C CNN
	1    6175 4575
	1    0    0    -1  
$EndComp
$Comp
L Jumper:SolderJumper_2_Bridged JP48
U 1 1
P 6175 5725
F 0 "JP48" H 6175 5800 50  0000 C CNN
F 1 "SolderJumper_2_Bridged" H 6175 5839 50  0001 C CNN
F 2 "Jumper:SolderJumper-2_P1.3mm_Bridged_RoundedPad1.0x1.5mm" H 6175 5725 50  0001 C CNN
F 3 "~" H 6175 5725 50  0001 C CNN
	1    6175 5725
	1    0    0    -1  
$EndComp
$Comp
L Device:LED D1
U 1 1
P 4825 7150
F 0 "D1" H 4818 7366 50  0000 C CNN
F 1 "LED" H 4818 7275 50  0000 C CNN
F 2 "LED_SMD:LED_0805_2012Metric" H 4825 7150 50  0001 C CNN
F 3 "~" H 4825 7150 50  0001 C CNN
	1    4825 7150
	-1   0    0    -1  
$EndComp
$Comp
L Device:R R9
U 1 1
P 4350 7150
F 0 "R9" V 4425 7075 50  0000 L CNN
F 1 "470" V 4350 7075 50  0000 L CNN
F 2 "Resistor_SMD:R_0805_2012Metric" V 4280 7150 50  0001 C CNN
F 3 "~" H 4350 7150 50  0001 C CNN
	1    4350 7150
	0    1    1    0   
$EndComp
Wire Wire Line
	4200 7150 3725 7150
Text Label 3725 7150 0    39   ~ 0
VCC
Text Label 5350 7150 2    39   ~ 0
GND
Wire Wire Line
	4975 7150 5350 7150
Wire Wire Line
	4675 7150 4500 7150
$EndSCHEMATC
